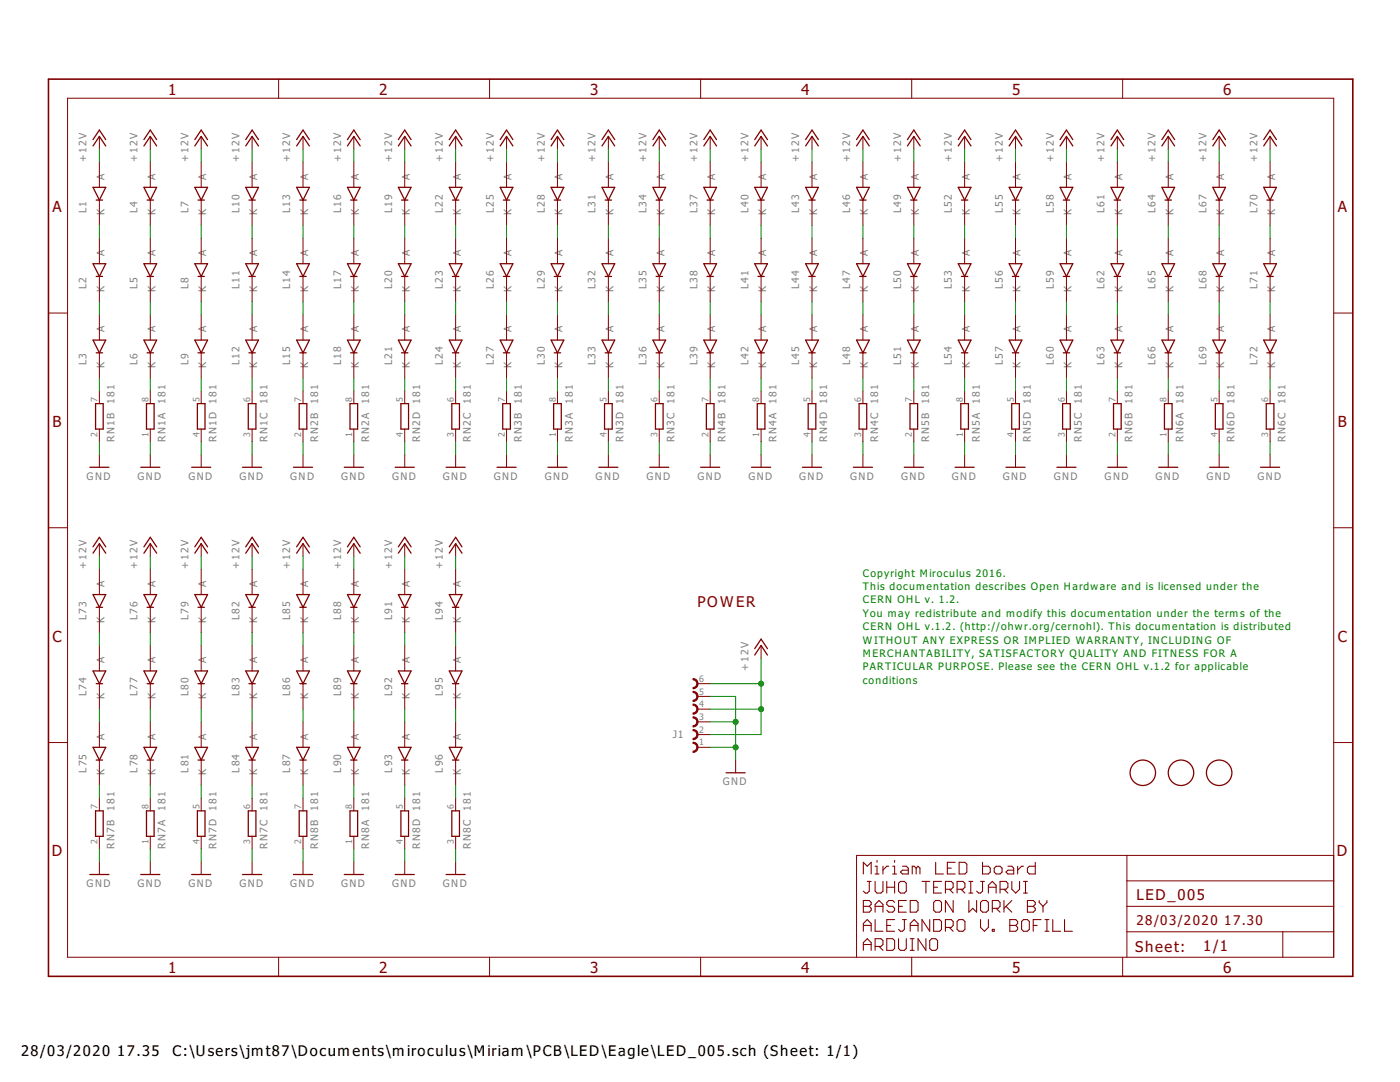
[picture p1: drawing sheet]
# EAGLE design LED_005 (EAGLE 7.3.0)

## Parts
FD1  FIDUCIALMOUNT  [FIDUCIA-MOUNT]
FD2  FIDUCIALMOUNT  [FIDUCIA-MOUNT]
FD3  FIDUCIALMOUNT  [FIDUCIA-MOUNT]
J1  68710614522  [68710614522]
L1  KA-2810AQBS-G  LED_0.2  [LED_0.2]
L2  KA-2810AQBS-G  LED_0.2  [LED_0.2]
L3  KA-2810AQBS-G  LED_0.2  [LED_0.2]
L4  KA-2810AQBS-G  LED_0.2  [LED_0.2]
L5  KA-2810AQBS-G  LED_0.2  [LED_0.2]
L6  KA-2810AQBS-G  LED_0.2  [LED_0.2]
L7  KA-2810AQBS-G  LED_0.2  [LED_0.2]
L8  KA-2810AQBS-G  LED_0.2  [LED_0.2]
L9  KA-2810AQBS-G  LED_0.2  [LED_0.2]
L10  KA-2810AQBS-G  LED_0.2  [LED_0.2]
L11  KA-2810AQBS-G  LED_0.2  [LED_0.2]
L12  KA-2810AQBS-G  LED_0.2  [LED_0.2]
L13  KA-2810AQBS-G  LED_0.2  [LED_0.2]
L14  KA-2810AQBS-G  LED_0.2  [LED_0.2]
L15  KA-2810AQBS-G  LED_0.2  [LED_0.2]
L16  KA-2810AQBS-G  LED_0.2  [LED_0.2]
L17  KA-2810AQBS-G  LED_0.2  [LED_0.2]
L18  KA-2810AQBS-G  LED_0.2  [LED_0.2]
L19  KA-2810AQBS-G  LED_0.2  [LED_0.2]
L20  KA-2810AQBS-G  LED_0.2  [LED_0.2]
L21  KA-2810AQBS-G  LED_0.2  [LED_0.2]
L22  KA-2810AQBS-G  LED_0.2  [LED_0.2]
L23  KA-2810AQBS-G  LED_0.2  [LED_0.2]
L24  KA-2810AQBS-G  LED_0.2  [LED_0.2]
L25  KA-2810AQBS-G  LED_0.2  [LED_0.2]
L26  KA-2810AQBS-G  LED_0.2  [LED_0.2]
L27  KA-2810AQBS-G  LED_0.2  [LED_0.2]
L28  KA-2810AQBS-G  LED_0.2  [LED_0.2]
L29  KA-2810AQBS-G  LED_0.2  [LED_0.2]
L30  KA-2810AQBS-G  LED_0.2  [LED_0.2]
L31  KA-2810AQBS-G  LED_0.2  [LED_0.2]
L32  KA-2810AQBS-G  LED_0.2  [LED_0.2]
L33  KA-2810AQBS-G  LED_0.2  [LED_0.2]
L34  KA-2810AQBS-G  LED_0.2  [LED_0.2]
L35  KA-2810AQBS-G  LED_0.2  [LED_0.2]
L36  KA-2810AQBS-G  LED_0.2  [LED_0.2]
L37  KA-2810AQBS-G  LED_0.2  [LED_0.2]
L38  KA-2810AQBS-G  LED_0.2  [LED_0.2]
L39  KA-2810AQBS-G  LED_0.2  [LED_0.2]
L40  KA-2810AQBS-G  LED_0.2  [LED_0.2]
L41  KA-2810AQBS-G  LED_0.2  [LED_0.2]
L42  KA-2810AQBS-G  LED_0.2  [LED_0.2]
L43  KA-2810AQBS-G  LED_0.2  [LED_0.2]
L44  KA-2810AQBS-G  LED_0.2  [LED_0.2]
L45  KA-2810AQBS-G  LED_0.2  [LED_0.2]
L46  KA-2810AQBS-G  LED_0.2  [LED_0.2]
L47  KA-2810AQBS-G  LED_0.2  [LED_0.2]
L48  KA-2810AQBS-G  LED_0.2  [LED_0.2]
L49  KA-2810AQBS-G  LED_0.2  [LED_0.2]
L50  KA-2810AQBS-G  LED_0.2  [LED_0.2]
L51  KA-2810AQBS-G  LED_0.2  [LED_0.2]
L52  KA-2810AQBS-G  LED_0.2  [LED_0.2]
L53  KA-2810AQBS-G  LED_0.2  [LED_0.2]
L54  KA-2810AQBS-G  LED_0.2  [LED_0.2]
L55  KA-2810AQBS-G  LED_0.2  [LED_0.2]
L56  KA-2810AQBS-G  LED_0.2  [LED_0.2]
L57  KA-2810AQBS-G  LED_0.2  [LED_0.2]
L58  KA-2810AQBS-G  LED_0.2  [LED_0.2]
L59  KA-2810AQBS-G  LED_0.2  [LED_0.2]
L60  KA-2810AQBS-G  LED_0.2  [LED_0.2]
L61  KA-2810AQBS-G  LED_0.2  [LED_0.2]
L62  KA-2810AQBS-G  LED_0.2  [LED_0.2]
L63  KA-2810AQBS-G  LED_0.2  [LED_0.2]
L64  KA-2810AQBS-G  LED_0.2  [LED_0.2]
L65  KA-2810AQBS-G  LED_0.2  [LED_0.2]
L66  KA-2810AQBS-G  LED_0.2  [LED_0.2]
L67  KA-2810AQBS-G  LED_0.2  [LED_0.2]
L68  KA-2810AQBS-G  LED_0.2  [LED_0.2]
L69  KA-2810AQBS-G  LED_0.2  [LED_0.2]
L70  KA-2810AQBS-G  LED_0.2  [LED_0.2]
L71  KA-2810AQBS-G  LED_0.2  [LED_0.2]
L72  KA-2810AQBS-G  LED_0.2  [LED_0.2]
L73  KA-2810AQBS-G  LED_0.2  [LED_0.2]
L74  KA-2810AQBS-G  LED_0.2  [LED_0.2]
L75  KA-2810AQBS-G  LED_0.2  [LED_0.2]
L76  KA-2810AQBS-G  LED_0.2  [LED_0.2]
L77  KA-2810AQBS-G  LED_0.2  [LED_0.2]
L78  KA-2810AQBS-G  LED_0.2  [LED_0.2]
L79  KA-2810AQBS-G  LED_0.2  [LED_0.2]
L80  KA-2810AQBS-G  LED_0.2  [LED_0.2]
L81  KA-2810AQBS-G  LED_0.2  [LED_0.2]
L82  KA-2810AQBS-G  LED_0.2  [LED_0.2]
L83  KA-2810AQBS-G  LED_0.2  [LED_0.2]
L84  KA-2810AQBS-G  LED_0.2  [LED_0.2]
L85  KA-2810AQBS-G  LED_0.2  [LED_0.2]
L86  KA-2810AQBS-G  LED_0.2  [LED_0.2]
L87  KA-2810AQBS-G  LED_0.2  [LED_0.2]
L88  KA-2810AQBS-G  LED_0.2  [LED_0.2]
L89  KA-2810AQBS-G  LED_0.2  [LED_0.2]
L90  KA-2810AQBS-G  LED_0.2  [LED_0.2]
L91  KA-2810AQBS-G  LED_0.2  [LED_0.2]
L92  KA-2810AQBS-G  LED_0.2  [LED_0.2]
L93  KA-2810AQBS-G  LED_0.2  [LED_0.2]
L94  KA-2810AQBS-G  LED_0.2  [LED_0.2]
L95  KA-2810AQBS-G  LED_0.2  [LED_0.2]
L96  KA-2810AQBS-G  LED_0.2  [LED_0.2]
RN1  181  4R-NCAY16  [CAY16]
RN2  181  4R-NCAY16  [CAY16]
RN3  181  4R-NCAY16  [CAY16]
RN4  181  4R-NCAY16  [CAY16]
RN5  181  4R-NCAY16  [CAY16]
RN6  181  4R-NCAY16  [CAY16]
RN7  181  4R-NCAY16  [CAY16]
RN8  181  4R-NCAY16  [CAY16]

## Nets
+12V [power12]: J1.2 J1.4 J1.6 L1.2(A) L4.2(A) L7.2(A) L10.2(A) L13.2(A) L16.2(A) L19.2(A) L22.2(A) L25.2(A) L28.2(A) L31.2(A) L34.2(A) L37.2(A) L40.2(A) L43.2(A) L46.2(A) L49.2(A) L52.2(A) L55.2(A) L58.2(A) L61.2(A) L64.2(A) L67.2(A) L70.2(A) L73.2(A) L76.2(A) L79.2(A) L82.2(A) L85.2(A) L88.2(A) L91.2(A) L94.2(A)
GND [gnd]: J1.1 J1.3 J1.5 RN1.1 RN1.2 RN1.3 RN1.4 RN2.1 RN2.2 RN2.3 RN2.4 RN3.1 RN3.2 RN3.3 RN3.4 RN4.1 RN4.2 RN4.3 RN4.4 RN5.1 RN5.2 RN5.3 RN5.4 RN6.1 RN6.2 RN6.3 RN6.4 RN7.1 RN7.2 RN7.3 RN7.4 RN8.1 RN8.2 RN8.3 RN8.4
N$1: L1.1(K) L2.2(A)
N$2: L2.1(K) L3.2(A)
N$3: L3.1(K) RN1.7
N$4: L4.1(K) L5.2(A)
N$5: L5.1(K) L6.2(A)
N$6: L6.1(K) RN1.8
N$7: L7.1(K) L8.2(A)
N$8: L8.1(K) L9.2(A)
N$9: L9.1(K) RN1.5
N$10: L10.1(K) L11.2(A)
N$11: L11.1(K) L12.2(A)
N$12: L12.1(K) RN1.6
N$13: L13.1(K) L14.2(A)
N$14: L14.1(K) L15.2(A)
N$15: L16.1(K) L17.2(A)
N$16: L17.1(K) L18.2(A)
N$17: L19.1(K) L20.2(A)
N$18: L20.1(K) L21.2(A)
N$19: L22.1(K) L23.2(A)
N$20: L23.1(K) L24.2(A)
N$21: L15.1(K) RN2.7
N$22: L18.1(K) RN2.8
N$23: L21.1(K) RN2.5
N$24: L24.1(K) RN2.6
N$25: L25.1(K) L26.2(A)
N$26: L26.1(K) L27.2(A)
N$27: L28.1(K) L29.2(A)
N$28: L29.1(K) L30.2(A)
N$29: L31.1(K) L32.2(A)
N$30: L32.1(K) L33.2(A)
N$31: L34.1(K) L35.2(A)
N$32: L35.1(K) L36.2(A)
N$33: L27.1(K) RN3.7
N$34: L30.1(K) RN3.8
N$35: L33.1(K) RN3.5
N$36: L36.1(K) RN3.6
N$37: L37.1(K) L38.2(A)
N$38: L38.1(K) L39.2(A)
N$39: L40.1(K) L41.2(A)
N$41: L41.1(K) L42.2(A)
N$42: L43.1(K) L44.2(A)
N$43: L44.1(K) L45.2(A)
N$44: L46.1(K) L47.2(A)
N$45: L47.1(K) L48.2(A)
N$46: L39.1(K) RN4.7
N$47: L42.1(K) RN4.8
N$48: L45.1(K) RN4.5
N$49: L48.1(K) RN4.6
N$50: L49.1(K) L50.2(A)
N$51: L50.1(K) L51.2(A)
N$52: L52.1(K) L53.2(A)
N$53: L53.1(K) L54.2(A)
N$54: L55.1(K) L56.2(A)
N$55: L56.1(K) L57.2(A)
N$56: L58.1(K) L59.2(A)
N$57: L59.1(K) L60.2(A)
N$58: L51.1(K) RN5.7
N$59: L54.1(K) RN5.8
N$60: L57.1(K) RN5.5
N$61: L60.1(K) RN5.6
N$62: L61.1(K) L62.2(A)
N$63: L62.1(K) L63.2(A)
N$64: L64.1(K) L65.2(A)
N$65: L65.1(K) L66.2(A)
N$66: L67.1(K) L68.2(A)
N$67: L68.1(K) L69.2(A)
N$68: L70.1(K) L71.2(A)
N$69: L71.1(K) L72.2(A)
N$70: L63.1(K) RN6.7
N$71: L66.1(K) RN6.8
N$72: L69.1(K) RN6.5
N$73: L72.1(K) RN6.6
N$74: L73.1(K) L74.2(A)
N$75: L74.1(K) L75.2(A)
N$76: L76.1(K) L77.2(A)
N$77: L77.1(K) L78.2(A)
N$78: L79.1(K) L80.2(A)
N$79: L80.1(K) L81.2(A)
N$80: L82.1(K) L83.2(A)
N$81: L83.1(K) L84.2(A)
N$82: L96.1(K) RN8.6
N$83: L93.1(K) RN8.5
N$84: L90.1(K) RN8.8
N$85: L87.1(K) RN8.7
N$86: L85.1(K) L86.2(A)
N$87: L86.1(K) L87.2(A)
N$88: L88.1(K) L89.2(A)
N$89: L89.1(K) L90.2(A)
N$90: L91.1(K) L92.2(A)
N$91: L92.1(K) L93.2(A)
N$92: L94.1(K) L95.2(A)
N$93: L95.1(K) L96.2(A)
N$94: L84.1(K) RN7.6
N$95: L81.1(K) RN7.5
N$96: L78.1(K) RN7.8
N$97: L75.1(K) RN7.7

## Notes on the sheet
- POWER
- Copyright Miroculus 2016.
  This documentation describes Open Hardware and is licensed under the
  CERN OHL v. 1.2.
  You may redistribute and modify this documentation under the terms of the
  CERN OHL v.1.2. (http://ohwr.org/cernohl). This documentation is distributed
  WITHOUT ANY EXPRESS OR IMPLIED WARRANTY, INCLUDING OF
  MERCHANTABILITY, SATISFACTORY QUALITY AND FITNESS FOR A
  PARTICULAR PURPOSE. Please see the CERN OHL v.1.2 for applicable
  conditions
- Miriam LED board
  JUHO TERRIJARVI
  BASED ON WORK BY
  ALEJANDRO V. BOFILL
  ARDUINO

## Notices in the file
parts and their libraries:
Eagle_FPC_CONNECTOR_AND_FFC_CAB: Copyright: Würth Elektronik
